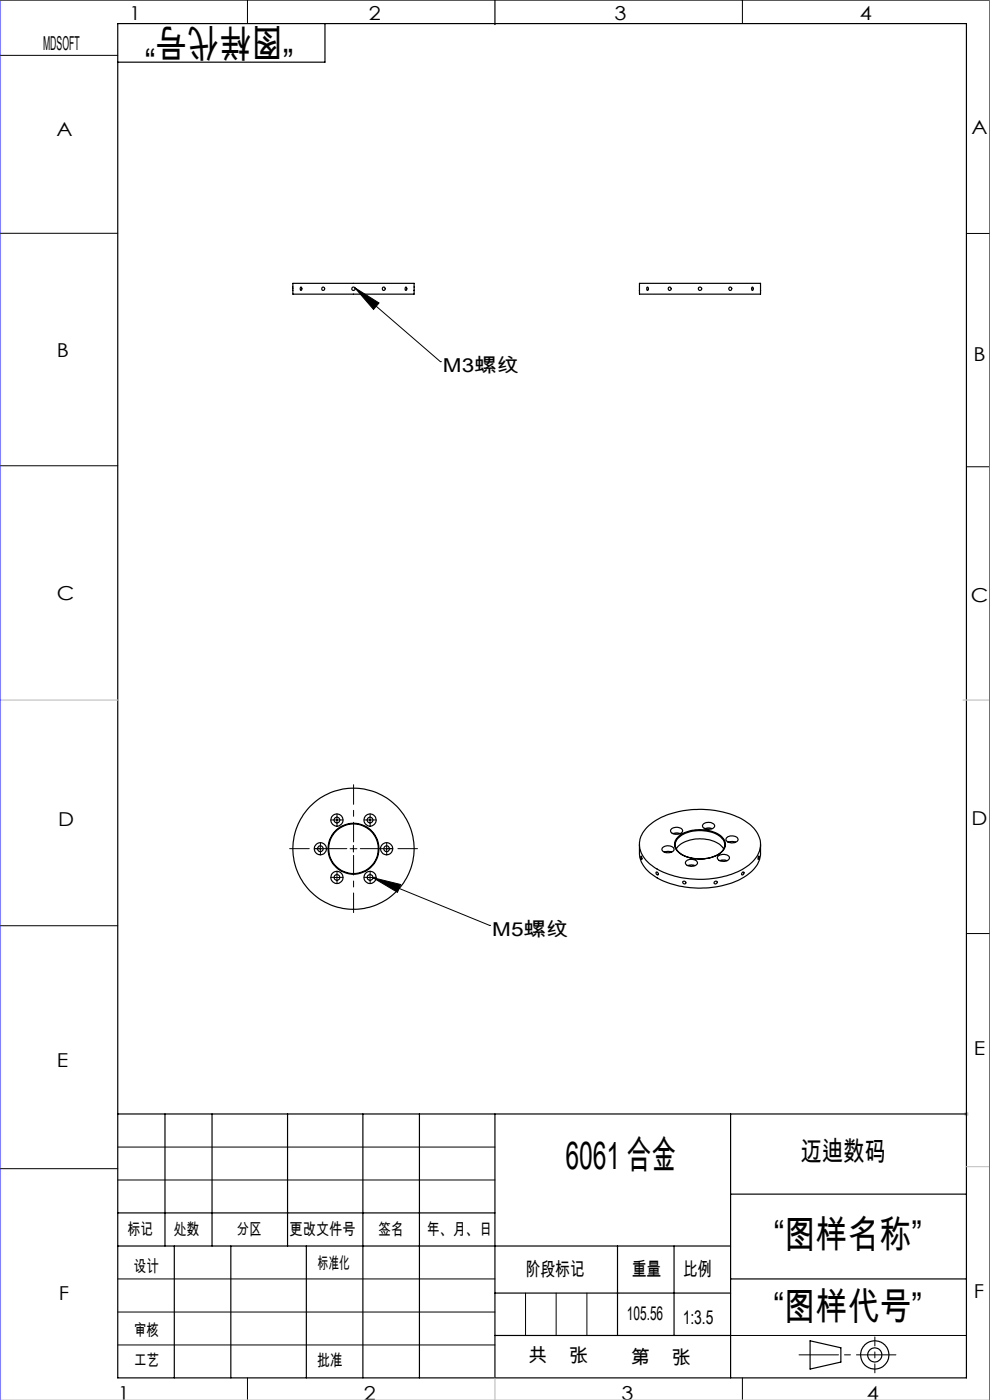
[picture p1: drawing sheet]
<svg xmlns="http://www.w3.org/2000/svg" width="210mm" height="297mm" viewBox="0 0 210 297" stroke-linecap="round" stroke-linejoin="round" font-family="sans-serif">
<g fill="none" stroke="#000" stroke-width=".21">
<path d="M0 0h210M0 11.7h25M52.5 0v5M157.5 0v5M0 49.5h25M205 49.5h5M75.3 61.1l18.1 15.6M75.3 61.1l5.1 3.2-1.2 1.3zM93.4 76.7h.1M0 98.8h25M205 99h5M67.9 179.3v1.5"/>
<path d="M70.8 174h1.4M71.5 173.2v1.5M75 179.3v1.5M77.8 174h1.4M78.5 173.2v1.5M82 179.3v1.5M0 196.4h25M67.2 180.1h1.5M70.8 186.2h1.4M71.5 185.4v1.5M74.3 180.1h1.4M77.8 186.2h1.4"/>
<path d="M78.5 185.4v1.5M79.1 186.2l24.8 10.1M79.1 186.2l5.9 1.4-.7 1.7zM81.3 180.1h1.4M103.9 196.3h.1M205 198h5M0 247.9h25M25 243.3h80M25 250.3h80M25 278.3h80M25 271.3h80M111.5 274.3v9"/>
<path d="M118 274.3v9M124.5 274.3v9M25 285.3h80M52.5 292.3v4.7M155 283.3h50M157.5 292.3v4.7"/>
</g>
<g fill="none" stroke="#000" stroke-width=".25">
<path d="M25 5h180v287.3h-180zM68.9 5v8.2h-43.9M105 0v5.2M62.1 60.1h25.7v2.3h-25.7zM63.7 61a.32 .32 0 0 1 .3 .3 .32 .32 0 0 1-.2 .3zM86 60.9a.35 .35 0 0 1 .3 .4 .35 .35 0 0 1-.3 .3zM135.6 60.1h25.7v2.3h-25.7zM137.2 61a.32 .32 0 0 1 .4 .3 .32 .32 0 0 1-.3 .3zM159.5 61a.32 .32 0 0 1 .3 .3 .32 .32 0 0 1-.3 .3zM135.6 179.1v1.9a6.4 6.4 0 0 0 3.8 5.2 19.8 19.8 0 0 0 18.8-.3 6.1 6.1 0 0 0 3.1-4.9v-1.9M137.2 175.6a15.8 15.8 0 0 1 11.1-3.9 16.1 16.1 0 0 1 11.6 4 4.9 4.9 0 0 1-.7 7.5 17.1 17.1 0 0 1-12.3 3.3 14.9 14.9 0 0 1-9.8-4 4.8 4.8 0 0 1 .1-6.9zM140.5 179.8a1.68 1.68 0 0 1 2.4 .3 .92 .92 0 0 1-1.2 .8l-.6-.1a.62 .62 0 0 1-.6-.3 .62 .62 0 0 1 0-.7z"/>
<path d="M142.5 175.8a1.6 1.6 0 0 1 2.3 .4 1.53 1.53 0 0 1-2.6 .1zM142.7 176.8l.7-.1 .9 .1M143.8 177.6a7.7 7.7 0 0 1 9.4 0 2.23 2.23 0 0 1-.9 3.7 7.8 7.8 0 0 1-8.7-.8 2.01 2.01 0 0 1 .2-2.9zM149.3 174.8a1.57 1.57 0 0 1 2.3 .4 1.58 1.58 0 0 1-2.4 .4 .5 .5 0 0 1 .1-.8zM149.5 175.8l.6-.2 1 .2M153.7 179.6a4.1 4.1 0 0 1-3.6 2.5 6.9 6.9 0 0 1-6.6-1.8 2.13 2.13 0 0 1 1.1-3.1 7.9 7.9 0 0 1 8.4 .5 2.08 2.08 0 0 1 .7 1.9M154.1 177.7a1.63 1.63 0 0 1 2.5 .3 1.46 1.46 0 0 1-2.2 .6 .55 .55 0 0 1-.3-.9zM154.5 178.7l.8-.2 .7 .2M136 181.6l.1 .7zM139.2 185a.33 .33 0 0 1 .4 .2 .33 .33 0 0 1-.1 .4l-.3-.2zM140.9 180.8l.6-.2 1 .2M143.4 180.1a6.4 6.4 0 0 1 6.5-2l1.6 .4a4 4 0 0 1 2 1.6"/>
<path d="M145.5 182.7a1.63 1.63 0 0 1 2.5 .3 1.52 1.52 0 0 1-2.4 .4l-.2-.3zM145.9 183.7l.8-.2 .7 .2M152.3 181.6a1.59 1.59 0 0 1 2.4 .4 1.47 1.47 0 0 1-2.5 0zM152.7 182.6l.4-.1 1.1 .1M157.5 185.1h.3a.32 .32 0 0 1-.1 .4 .32 .32 0 0 1-.4 0zM160.9 181.6l-.1 .7zM25 236.3h180M35 236.3v28M45 236.3v28M61 236.3v28M77 236.3v56M89 236.3v56"/>
<path d="M105 236.3v56M155 236.3v56M25 257.3h80M155 253.3h50M25 264.3h130M37 264.3v28M49 264.3v28M65 264.3v28M105 274.3h50M131 264.3v19M143 264.3v19M155 271.3h50"/>
<path d="M105 283.3h50M171.8 284.4l6.6 1.5v3.1l-6.6 1.4z"/>
<circle cx="68.5" cy="61.3" r=".34"/>
<circle cx="75" cy="61.3" r=".37"/>
<circle cx="81.4" cy="61.3" r=".34"/>
<circle cx="142" cy="61.3" r=".35"/>
<circle cx="148.5" cy="61.3" r=".36"/>
<circle cx="154.9" cy="61.3" r=".34"/>
<circle cx="71.5" cy="174" r="1.29"/>
<circle cx="71.5" cy="174" r=".6"/>
<circle cx="78.5" cy="174" r=".6"/>
<circle cx="78.5" cy="174" r="1.29"/>
<circle cx="68" cy="180" r="1.28"/>
<circle cx="68" cy="180.1" r=".59"/>
<circle cx="71.5" cy="186.1" r="1.29"/>
<circle cx="71.5" cy="186.1" r=".61"/>
<circle cx="75" cy="180.1" r="5.3"/>
<circle cx="75" cy="180.1" r="5.4"/>
<circle cx="75" cy="180.1" r="12.8"/>
<circle cx="78.5" cy="186.1" r=".61"/>
<circle cx="78.5" cy="186.1" r="1.29"/>
<circle cx="82" cy="180" r="1.28"/>
<circle cx="82" cy="180.1" r=".59"/>
<circle cx="145.2" cy="187.2" r=".32"/>
<circle cx="151.8" cy="187.2" r=".32"/>
<circle cx="185.5" cy="287.4" r="3"/>
<circle cx="185.6" cy="287.4" r="1.5"/>
</g>
<path d="M204.5 236.3h1M204.6 236l.8 .7M205 235.8v1M205.4 236l-.8 .7M205 247.5h5M0 297h210" fill="none" stroke="#c0c0c0" stroke-width=".21"/>
<g fill="none" stroke="#000" stroke-width=".21" stroke-dasharray="30.5 1.3 1.3 1.3">
<path d="M68 179.3v-.6M70.8 174h-.6M71.5 173.2v-.6M71.5 174.7v.6M72.2 174h.6M77.8 174h-.6M78.5 173.2v-.6M78.5 174.7v.6M79.2 174h.6M82 179.3v-.6M67.3 180h-.6M68 180.8v.6"/>
<path d="M68.7 180h.6M70.8 186.1h-.6M71.5 185.4v-.6M71.5 186.8v.6M72.2 186.1h.6M77.8 186.1h-.6M78.5 185.4v-.6M78.5 186.8v.6M79.2 186.1h.6M81.3 180h-.6M82 180.8v.6M82.7 180h.6"/>
</g>
<path d="M75 178.6v-12.1M73.6 180h-12.2M75 181.5v12.1M76.4 180h12.2" fill="none" stroke="#000" stroke-width=".21" stroke-dasharray="30.5 1.3 1.3 1.3" stroke-dashoffset="26.3"/>
<path d="M169.5 287.4h20.5" fill="none" stroke="#000" stroke-width=".21" stroke-dasharray="30.5 1.3 1.3 1.3" stroke-dashoffset="22.1"/>
<path d="M185.6 283.6v7.6" fill="none" stroke="#000" stroke-width=".21" stroke-dasharray="30.5 1.3 1.3 1.3" stroke-dashoffset="28.6"/>
<path d="M0 148.5h25M204.3 148.5h5.7M105 292.3v4.7" fill="none" stroke="#c0c0c0" stroke-width=".25"/>
<path d="M0 0v297M210 0v297" fill="none" stroke="#00f" stroke-width=".21"/>
<path d="M75.3 61.1l5.1 3.2-1.2 1.3zM79.1 186.2l5.9 1.4-.7 1.7z" fill="#000"/>
<g font-size="8.1">
<text x="62.2" y="6.1" transform="rotate(-180 62.2 6.1)">“图样代号”</text>
<text x="119.9" y="247.9">6061 合金</text>
<text x="164.2" y="264.7">“图样名称”</text>
<text x="164.1" y="279.9">“图样代号”</text>
</g>
<text font-size="5.8" x="169.9" y="246.3">迈迪数码</text>
<g font-size="4.1">
<text x="27.5" y="4.3">1</text>
<text x="78.3" y="4.3">2</text>
<text x="130.3" y="4.3">3</text>
<text x="182.4" y="4.3">4</text>
<text x="9.1" y="10.5">MDSOFT</text>
<text x="12" y="28.8">A</text>
<text x="206.1" y="28.4">A</text>
<text x="12.1" y="75.8">B</text>
<text x="206.5" y="76.5">B</text>
<text x="94" y="78.8">M3螺纹</text>
<text x="12" y="127.4">C</text>
<text x="205.9" y="127.7">C</text>
<text x="12.3" y="175.3">D</text>
<text x="206.1" y="175.1">D</text>
<text x="104.4" y="198.5">M5螺纹</text>
<text x="12" y="226.5">E</text>
<text x="206.6" y="223.9">E</text>
<text x="12.5" y="275.7">F</text>
<text x="111.5" y="270.7">阶段标记</text>
<text x="134" y="270.7">重量</text>
<text x="144.9" y="270.7">比例</text>
<text x="206.6" y="275.3">F</text>
<text x="133" y="279.9">105.56</text>
<text x="144.8" y="280.8">1:3.5</text>
<text x="112.1" y="288.9">共</text>
<text x="120.7" y="288.9">张</text>
<text x="133.8" y="289.3">第</text>
<text x="142.5" y="289.3">张</text>
<text x="25.1" y="297">1</text>
<text x="77.2" y="297">2</text>
<text x="131.9" y="297">3</text>
<text x="183.8" y="297">4</text>
</g>
<g font-size="3.5">
<text x="27.1" y="262">标记</text>
<text x="36.9" y="262">处数</text>
<text x="50.2" y="262">分区</text>
<text x="61.4" y="262">更改文件号</text>
<text x="80.3" y="262">签名</text>
<text x="90.5" y="262">年、月、日</text>
<text x="28.4" y="269.8">设计</text>
<text x="67.4" y="269.2">标准化</text>
<text x="28.5" y="283.4">审核</text>
<text x="28.5" y="289.7">工艺</text>
<text x="67.3" y="289.7">批准</text>
</g>
</svg>
